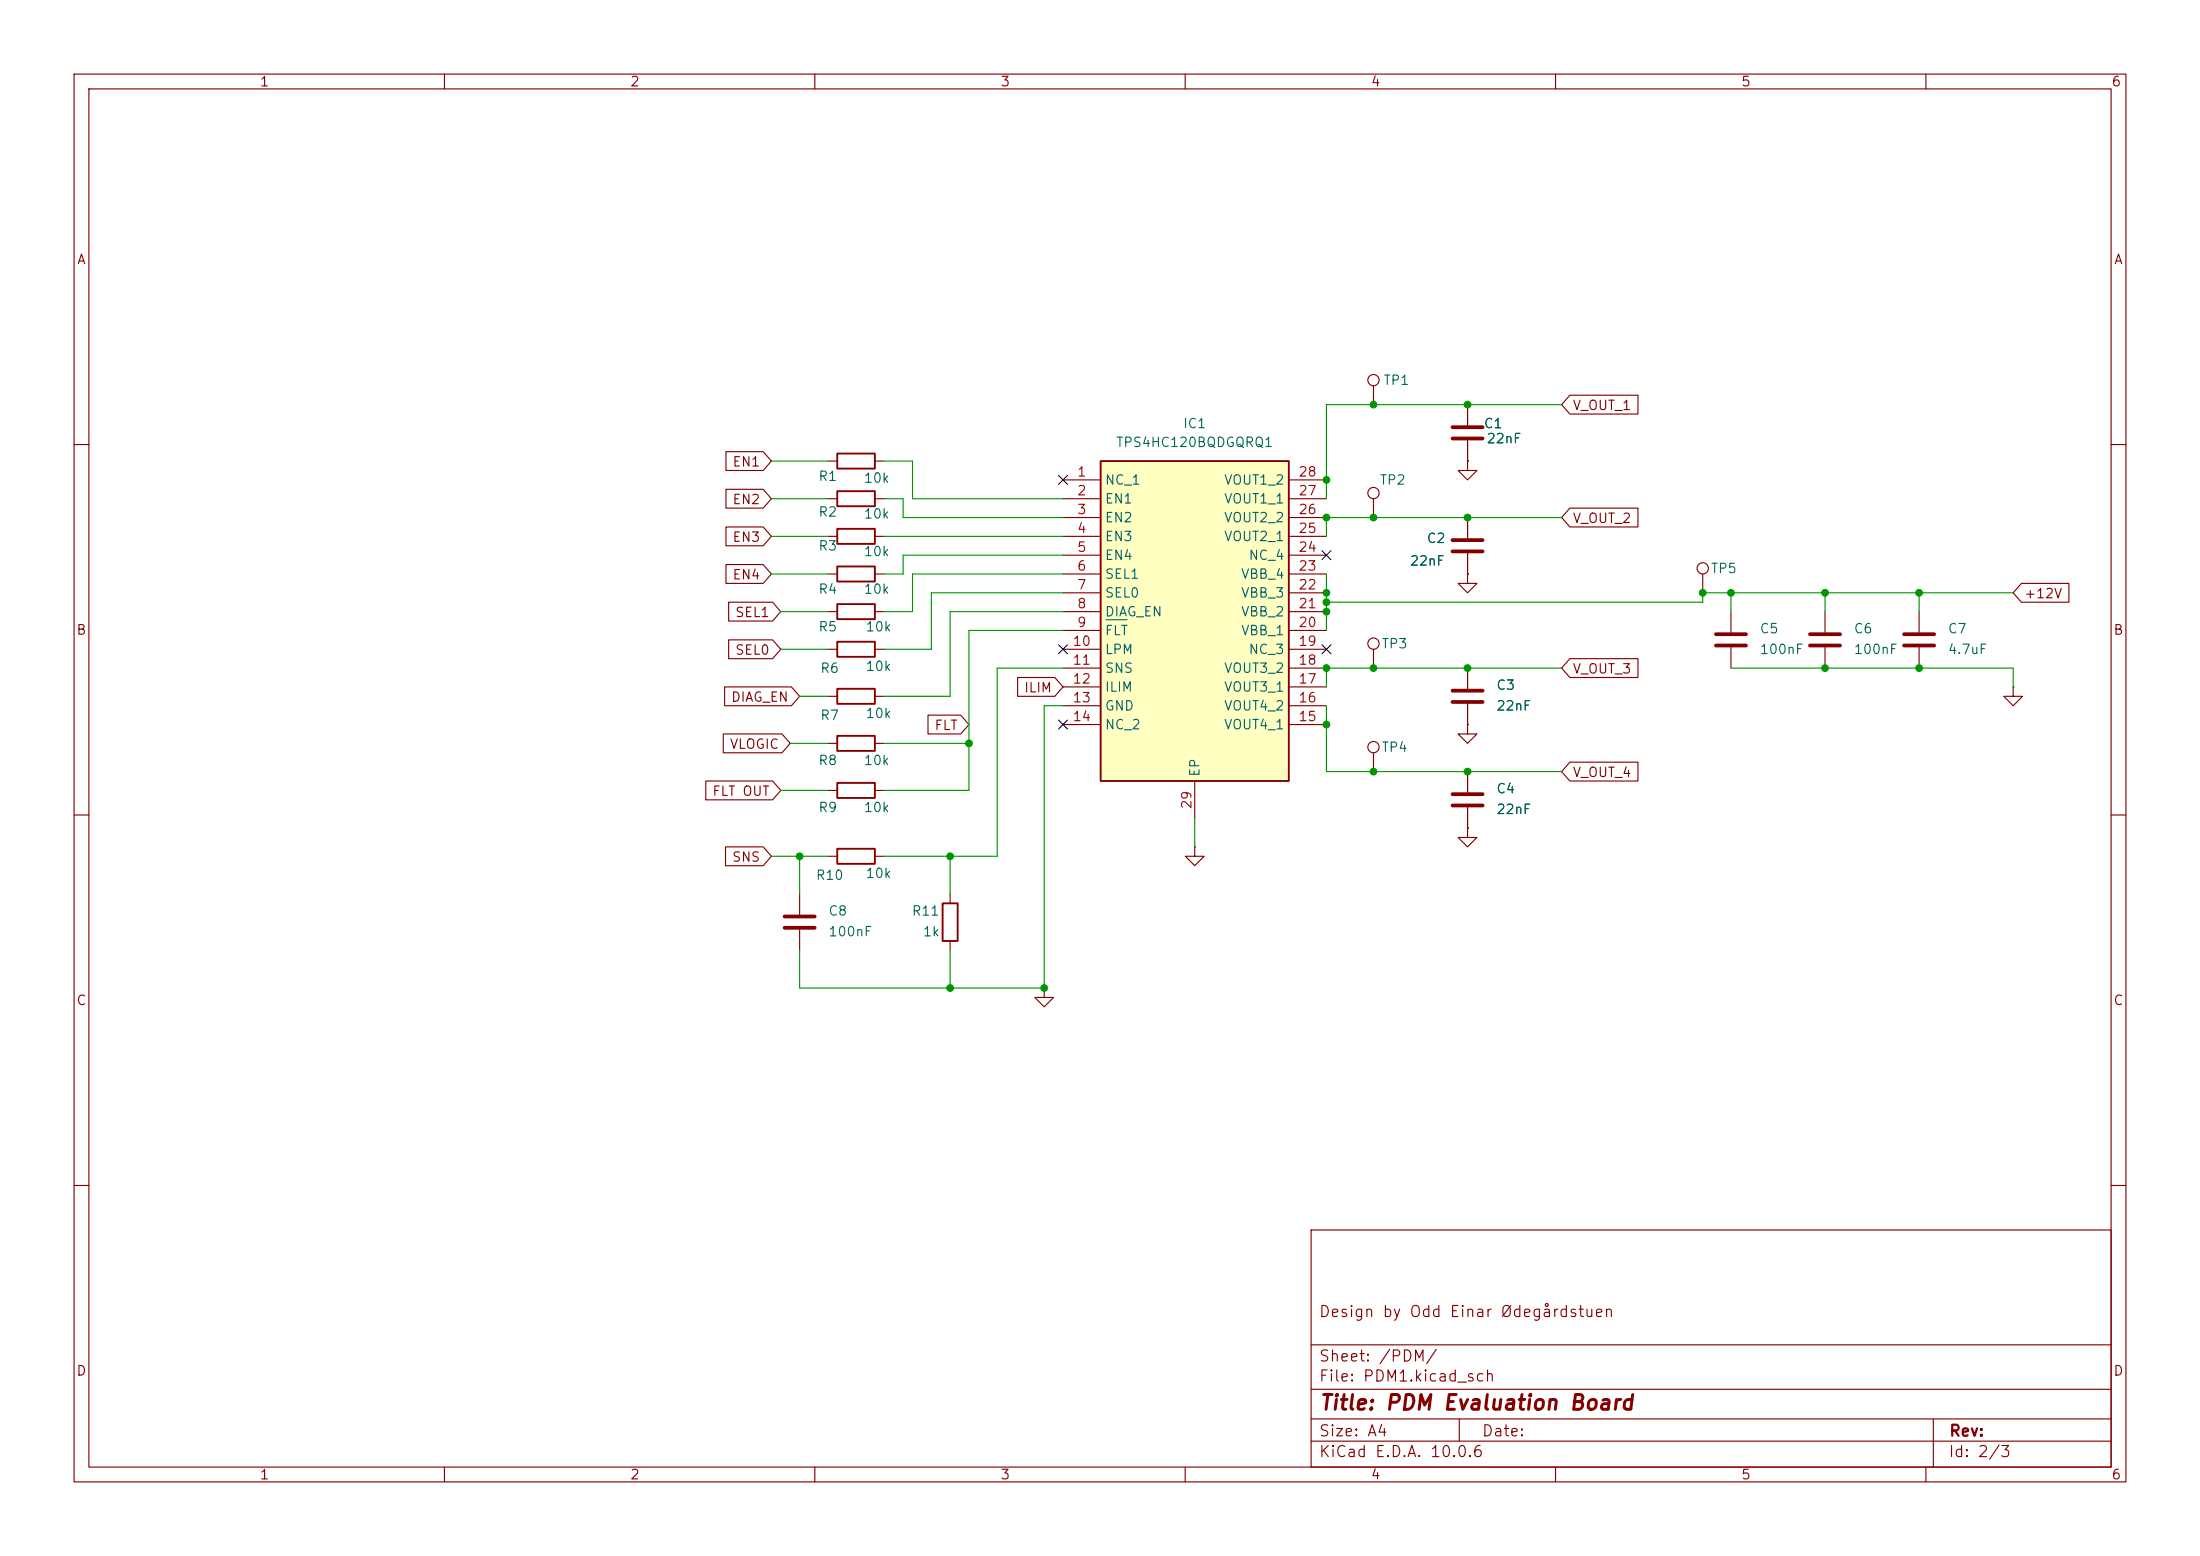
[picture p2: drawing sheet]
<svg xmlns="http://www.w3.org/2000/svg" width="297mm" height="210mm" viewBox="0 0 297 210" stroke-linecap="round" stroke-linejoin="round" font-family="sans-serif">
<g fill="none" stroke="#840000" stroke-width=".15">
<path d="M10 10h277v190h-277zM12 12h273v186h-273zM60 10v2M110 10v2M160 10v2M210 10v2M260 10v2M10 60h2M229.9 77.5v2.5M285 60h2M111.8 87.6h1.2M111.8 94h1.2"/>
<path d="M118.1 87.6h1.3M118.1 94h1.3M185.4 87.6v2.6M198.1 90.2v2.8M198.1 95v2.8M233.7 82.6v2.7M233.7 87.4v2.8M246.4 82.6v2.7M246.4 87.4v2.8M259.1 82.6v2.7M259.1 87.4v2.8M271.8 92.7v1.3h1.2l-1.2 1.3-1.3-1.3h1.3"/>
<path d="M271.8 92.7h.1M10 110h2M111.8 100.3h1.2M111.8 115.6h1.2M111.8 106.7h1.2M118.1 100.3h1.3M118.1 115.6h1.3M118.1 106.7h1.3M185.4 101.6v2.5M198.1 111.8v1.2h1.3l-1.3 1.3-1.3-1.3h1.3M198.1 111.8h.1M285 110h2"/>
<path d="M107.9 120.7v2.7M107.9 125.5v2.8M128.3 120.7v1.2M128.3 127v1.3M141 133.4v1.2h1.2l-1.2 1.3-1.3-1.3h1.3M141 133.4h.1M10 160h2M177 166h108v32h-108zM285 160h2M60 198v2M110 198v2M160 198v2"/>
<path d="M177 194.5h108M177 191.5h108M177 187.5h108M177 181.5h108M197 191.5v3M210 198v2M260 198v2M261 191.5v6.5"/>
<circle cx="229.9" cy="76.7" r=".76"/>
<circle cx="185.4" cy="86.9" r=".76"/>
<circle cx="185.4" cy="100.8" r=".76"/>
</g>
<path d="M113 86.6h5.1v2h-5.1zM113 99.3h5.1v2h-5.1zM113 93h5.1v2h-5.1zM113 114.6h5.1v2h-5.1zM113 105.7h5.1v2h-5.1zM127.3 121.9h2v5.1h-2z" fill="none" stroke="#840000" stroke-width=".25"/>
<path d="M196.1 93.2h4.1M196.1 94.7h4.1M231.6 85.6h4.1M231.6 87.1h4.1M244.3 85.6h4.1M244.3 87.1h4.1M257 85.6h4.1M257 87.1h4.1M105.9 123.7h4.1M105.9 125.2h4.1" fill="none" stroke="#840000" stroke-width=".51"/>
<path d="M148.6 62.2h25.4v43.2h-25.4z" fill="#ffffc2"/>
<path d="M113 66.3h5.1v2h-5.1zM113 61.2h5.1v2h-5.1zM113 71.4h5.1v2h-5.1zM113 76.5h5.1v2h-5.1zM148.6 62.2h25.4v43.2h-25.4zM113 81.5h5.1v2.1h-5.1z" fill="none" stroke="#840000" stroke-width=".25"/>
<g fill="none" stroke="#840000" stroke-width=".15">
<path d="M185.4 52.1v2.5M198.1 54.6v2.8M198.1 59.4v2.8M211.9 53.3h9.2v2.6h-9.2l-1.1-1.3zM98 71.1h5l1.1 1.3-1.1 1.3h-5zM98 66h5l1.1 1.3-1.1 1.3h-5zM98 61h5l1.1 1.2-1.1 1.3h-5zM98 76.2h5l1.1 1.3-1.1 1.2h-5zM111.8 67.3h1.2M111.8 72.4h1.2M111.8 77.5h1.2M111.8 62.2h1.2"/>
<path d="M118.1 67.3h1.3M118.1 72.4h1.3M118.1 77.5h1.3M118.1 62.2h1.3M143.5 64.8h5.1M143.5 67.3h5.1M143.5 69.9h5.1M143.5 72.4h5.1M143.5 74.9h5.1M143.5 77.5h5.1M174 64.8h5.1M174 67.3h5.1"/>
<path d="M174 69.9h5.1M174 72.4h5.1M174 74.9h5.1M174 77.5h5.1M185.4 67.3v2.6M198.1 77.5v1.2h1.3l-1.3 1.3-1.3-1.3h1.3M198.1 77.5h.1M198.1 62.2v1.3h1.3l-1.3 1.3-1.3-1.3h1.3M198.1 62.2h.1M198.1 69.9v2.7M198.1 74.7v2.8M211.9 68.6h9.2v2.5h-9.2l-1.1-1.2z"/>
<path d="M272.9 78.7h6.4v2.6h-6.4l-1.1-1.3zM97.6 99.1h8l1.1 1.2-1.1 1.3h-8zM97.8 92.7h9l1.1 1.3-1.1 1.3h-9zM98.4 81.3h5.9l1.1 1.3-1.1 1.2h-5.9zM98.4 86.4h5.9l1.1 1.2-1.1 1.3h-5.9zM111.8 82.6h1.2M118.1 82.6h1.3M125.3 96.5h4.4l1.1 1.3-1.1 1.3h-4.4zM137.4 91.4h5l1.1 1.3-1.1 1.3h-5zM143.5 80h5.1M143.5 82.6h5.1M143.5 85.1h5.1"/>
<path d="M143.5 87.6h5.1M143.5 90.2h5.1M143.5 92.7h5.1M143.5 95.3h5.1M143.5 97.8h5.1M174 80h5.1M174 82.6h5.1M174 85.1h5.1M174 87.6h5.1M174 90.2h5.1M174 92.7h5.1M174 95.3h5.1"/>
<path d="M174 97.8h5.1M198.1 97.8v1.3h1.3l-1.3 1.2-1.3-1.2h1.3M198.1 97.8h.1M198.1 90.2v2.8M198.1 95v2.8M211.9 88.9h9.2v2.5h-9.2l-1.1-1.2zM95.3 105.4h9l1.1 1.3-1.1 1.3h-9zM97.9 114.3h5.1l1.1 1.3-1.1 1.2h-5.1zM161.3 114.3v1.3h1.3l-1.3 1.2-1.3-1.2h1.3M161.3 114.3h.1M161.3 105.4v5.1M198.1 111.8h.1"/>
<path d="M198.1 104.1v2.8M198.1 109v2.8M211.9 102.9h9.2v2.5h-9.2l-1.1-1.3z"/>
<circle cx="185.4" cy="51.3" r=".76"/>
<circle cx="185.4" cy="66.5" r=".76"/>
</g>
<path d="M149.3 83.6h2.9" fill="none" stroke="#006464" stroke-width=".15"/>
<path d="M196.1 59.2h4.1M196.1 57.7h4.1M196.1 74.4h4.1M196.1 72.9h4.1M196.1 107.2h4.1M196.1 108.7h4.1" fill="none" stroke="#840000" stroke-width=".51"/>
<g fill="none" stroke="#009600" stroke-width=".15">
<path d="M210.8 54.6h-31.7v12.7M104.1 62.2h7.7M104.1 67.3h7.7M104.1 72.4h7.7M104.1 77.5h7.7M119.4 62.2h3.8v5.1h20.3M119.4 67.3h2.5v2.6h21.6M119.4 72.4h24.1M143.5 77.5h-20.3v5.1h-3.8M143.5 74.9h-21.6v2.6h-2.5M179.1 77.5v7.6M210.8 69.9h-31.7v2.5"/>
<path d="M105.4 87.6h6.4M105.4 82.6h6.4M107.9 94h3.9M143.5 80h-17.8v7.6h-6.3M143.5 82.6h-15.2v11.4h-8.9M143.5 90.2h-8.9v25.4h-15.2M143.5 95.3h-2.5v38.1h-33.1v-5.1M143.5 85.1h-12.7v21.6h-11.4M179.1 95.3v8.8h31.7M210.8 90.2h-31.7v2.5M233.7 90.2h38.1v2.5M233.7 80v2.6"/>
<path d="M246.4 80v2.6M259.1 80v2.6M271.8 80h-41.9v1.3h-50.8M104.1 115.6h7.7M105.4 106.7h6.4M106.7 100.3h5.1M107.9 115.6v5.1M119.4 100.3h11.4M128.3 115.6v5.1M161.3 110.5v3.8M128.3 128.3v5.1"/>
</g>
<path d="M142.9 64.2l1.2 1.2M144.1 64.2l-1.2 1.2M178.5 74.3l1.2 1.2M179.7 74.3l-1.2 1.2M142.9 97.2l1.2 1.2M142.9 87l1.2 1.2M144.1 97.2l-1.2 1.2M144.1 87l-1.2 1.2M178.5 87l1.2 1.2M179.7 87l-1.2 1.2" fill="none" stroke="#000084" stroke-width=".15"/>
<g fill="#009600" stroke="#009600" stroke-width=".14">
<circle cx="233.7" cy="80" r=".46"/>
<circle cx="229.9" cy="80" r=".46"/>
<circle cx="259.1" cy="90.2" r=".46"/>
<circle cx="246.4" cy="80" r=".46"/>
<circle cx="246.4" cy="90.2" r=".46"/>
<circle cx="259.1" cy="80" r=".46"/>
<circle cx="141" cy="133.4" r=".46"/>
<circle cx="107.9" cy="115.6" r=".46"/>
<circle cx="128.3" cy="115.6" r=".46"/>
<circle cx="130.8" cy="100.3" r=".46"/>
<circle cx="128.3" cy="133.4" r=".46"/>
<circle cx="198.1" cy="90.2" r=".46"/>
<circle cx="198.1" cy="104.1" r=".46"/>
<circle cx="198.1" cy="69.9" r=".46"/>
<circle cx="185.4" cy="54.6" r=".46"/>
<circle cx="198.1" cy="54.6" r=".46"/>
<circle cx="185.4" cy="90.2" r=".46"/>
<circle cx="185.4" cy="104.1" r=".46"/>
<circle cx="179.1" cy="80" r=".46"/>
<circle cx="179.1" cy="82.6" r=".46"/>
<circle cx="179.1" cy="81.3" r=".46"/>
<circle cx="185.4" cy="69.9" r=".46"/>
<circle cx="179.1" cy="64.8" r=".46"/>
<circle cx="179.1" cy="69.9" r=".46"/>
<circle cx="179.1" cy="90.2" r=".46"/>
<circle cx="179.1" cy="97.8" r=".46"/>
</g>
<text font-size="2" fill="#840000" x="178" y="190.8">Title: PDM Evaluation Board</text>
<g font-size="1.5" fill="#840000">
<text x="178" y="178.1">Design by Odd Einar Ødegårdstuen</text>
<text x="178" y="184.1">Sheet: /PDM/</text>
<text x="178" y="186.8">File: PDM1.kicad_sch</text>
<text x="178" y="197">KiCad E.D.A. 10.0.6</text>
<text x="178" y="194.2">Size: A4</text>
<text x="200" y="194.2">Date:</text>
<text x="263" y="197">Id: 2/3</text>
<text x="263" y="194.2">Rev:</text>
</g>
<g font-size="1.3" fill="#840000">
<text x="35" y="12">1</text>
<text x="85" y="12">2</text>
<text x="135" y="12">3</text>
<text x="185" y="12">4</text>
<text x="235" y="12">5</text>
<text x="285" y="12">6</text>
<text x="10.3" y="36">A</text>
<text x="285.3" y="36">A</text>
<text x="212.2" y="55.7">V_OUT_1</text>
<text x="98.8" y="63.3">EN1</text>
<text x="98.8" y="68.4">EN2</text>
<text x="212.2" y="70.9">V_OUT_2</text>
<text x="98.8" y="73.4">EN3</text>
<text x="98.8" y="78.5">EN4</text>
<text x="99.2" y="83.6">SEL1</text>
<text x="273.2" y="81.1">+12V</text>
<text x="10.2" y="86">B</text>
<text x="99.2" y="88.7">SEL0</text>
<text x="285.2" y="86">B</text>
<text x="98.6" y="95">DIAG_EN</text>
<text x="138.2" y="93.8">ILIM</text>
<text x="212.2" y="91.2">V_OUT_3</text>
<text x="98.4" y="101.4">VLOGIC</text>
<text x="126.1" y="98.8">FLT</text>
<text x="96.1" y="107.7">FLT OUT</text>
<text x="212.2" y="105.2">V_OUT_4</text>
<text x="98.7" y="116.6">SNS</text>
<text x="10.2" y="136">C</text>
<text x="285.2" y="136">C</text>
<text x="10.2" y="186">D</text>
<text x="285.2" y="186">D</text>
<text x="35" y="200">1</text>
<text x="85" y="200">2</text>
<text x="135" y="200">3</text>
<text x="185" y="200">4</text>
<text x="235" y="200">5</text>
<text x="285" y="200">6</text>
</g>
<g font-size="1.3" fill="#006464">
<text x="186.7" y="52.3">TP1</text>
<text x="159.6" y="58.1">IC1</text>
<text x="200.2" y="58.1">C1</text>
<text x="110.4" y="65.2">R1</text>
<text x="116.5" y="65.5">10k</text>
<text x="149.1" y="65.7">NC_1</text>
<text x="150.6" y="60.7">TPS4HC120BQDGQRQ1</text>
<text x="165.2" y="65.7">VOUT1_2</text>
<text x="186.2" y="65.7">TP2</text>
<text x="200.6" y="60.1">22nF</text>
<text x="110.4" y="70.1">R2</text>
<text x="116.5" y="70.3">10k</text>
<text x="149.1" y="68.3">EN1</text>
<text x="149.1" y="70.8">EN2</text>
<text x="165.2" y="70.8">VOUT2_2</text>
<text x="165.2" y="68.3">VOUT1_1</text>
<text x="110.4" y="74.6">R3</text>
<text x="116.5" y="75.4">10k</text>
<text x="149.1" y="73.4">EN3</text>
<text x="149.1" y="75.9">EN4</text>
<text x="165.2" y="73.4">VOUT2_1</text>
<text x="168.5" y="75.9">NC_4</text>
<text x="190.2" y="76.7">22nF</text>
<text x="192.5" y="73.6">C2</text>
<text x="230.9" y="77.7">TP5</text>
<text x="110.4" y="80.5">R4</text>
<text x="116.5" y="80.5">10k</text>
<text x="149.1" y="78.4">SEL1</text>
<text x="149.1" y="81">SEL0</text>
<text x="149.1" y="83.5">DIAG_EN</text>
<text x="167.4" y="83.5">VBB_2</text>
<text x="167.4" y="81">VBB_3</text>
<text x="167.4" y="78.4">VBB_4</text>
<text x="110.4" y="85.5">R5</text>
<text x="116.8" y="85.5">10k</text>
<text x="149.1" y="86.1">FLT</text>
<text x="149.1" y="88.6">LPM</text>
<text x="167.4" y="86.1">VBB_1</text>
<text x="168.5" y="88.6">NC_3</text>
<text x="186.4" y="87.8">TP3</text>
<text x="237.5" y="85.8">C5</text>
<text x="237.5" y="88.6">100nF</text>
<text x="250.2" y="85.8">C6</text>
<text x="250.2" y="88.6">100nF</text>
<text x="262.9" y="85.8">C7</text>
<text x="262.9" y="88.6">4.7uF</text>
<text x="110.6" y="91.1">R6</text>
<text x="116.8" y="90.9">10k</text>
<text x="149.1" y="91.1">SNS</text>
<text x="149.1" y="93.7">ILIM</text>
<text x="165.2" y="93.7">VOUT3_1</text>
<text x="165.2" y="91.1">VOUT3_2</text>
<text x="201.9" y="93.4">C3</text>
<text x="110.6" y="97.5">R7</text>
<text x="116.8" y="97.2">10k</text>
<text x="149.1" y="96.2">GND</text>
<text x="149.1" y="98.8">NC_2</text>
<text x="165.2" y="98.8">VOUT4_1</text>
<text x="165.2" y="96.2">VOUT4_2</text>
<text x="186.4" y="101.8">TP4</text>
<text x="201.9" y="96.2">22nF</text>
<text x="110.4" y="103.6">R8</text>
<text x="116.5" y="103.6">10k</text>
<text x="162.3" y="104.9" transform="rotate(-90 162.3 104.9)">EP</text>
<text x="201.9" y="107.4">C4</text>
<text x="110.4" y="109.9">R9</text>
<text x="116.5" y="109.9">10k</text>
<text x="201.9" y="110.2">22nF</text>
<text x="110" y="119.1">R10</text>
<text x="116.8" y="118.8">10k</text>
<text x="111.7" y="123.9">C8</text>
<text x="123" y="123.9">R11</text>
<text x="111.7" y="126.7">100nF</text>
<text x="124.5" y="126.7">1k</text>
</g>
<g font-size="1.3" fill="#a90000">
<text x="145.3" y="64.6">1</text>
<text x="175.2" y="64.6">28</text>
<text x="145.3" y="67.2">2</text>
<text x="145.3" y="69.7">3</text>
<text x="175.2" y="69.7">26</text>
<text x="175.2" y="67.2">27</text>
<text x="145.3" y="72.3">4</text>
<text x="145.3" y="74.8">5</text>
<text x="145.3" y="77.3">6</text>
<text x="175.2" y="77.3">23</text>
<text x="175.2" y="74.8">24</text>
<text x="175.2" y="72.3">25</text>
<text x="145.3" y="79.9">7</text>
<text x="145.3" y="82.4">8</text>
<text x="175.2" y="82.4">21</text>
<text x="175.2" y="79.9">22</text>
<text x="144.7" y="87.5">10</text>
<text x="145.3" y="85">9</text>
<text x="175.2" y="87.5">19</text>
<text x="175.2" y="85">20</text>
<text x="144.7" y="90">11</text>
<text x="144.7" y="92.6">12</text>
<text x="144.7" y="95.1">13</text>
<text x="175.2" y="95.1">16</text>
<text x="175.2" y="92.6">17</text>
<text x="175.2" y="90">18</text>
<text x="144.7" y="97.7">14</text>
<text x="175.2" y="97.7">15</text>
<text x="161.2" y="109.3" transform="rotate(-90 161.2 109.3)">29</text>
</g>
</svg>
